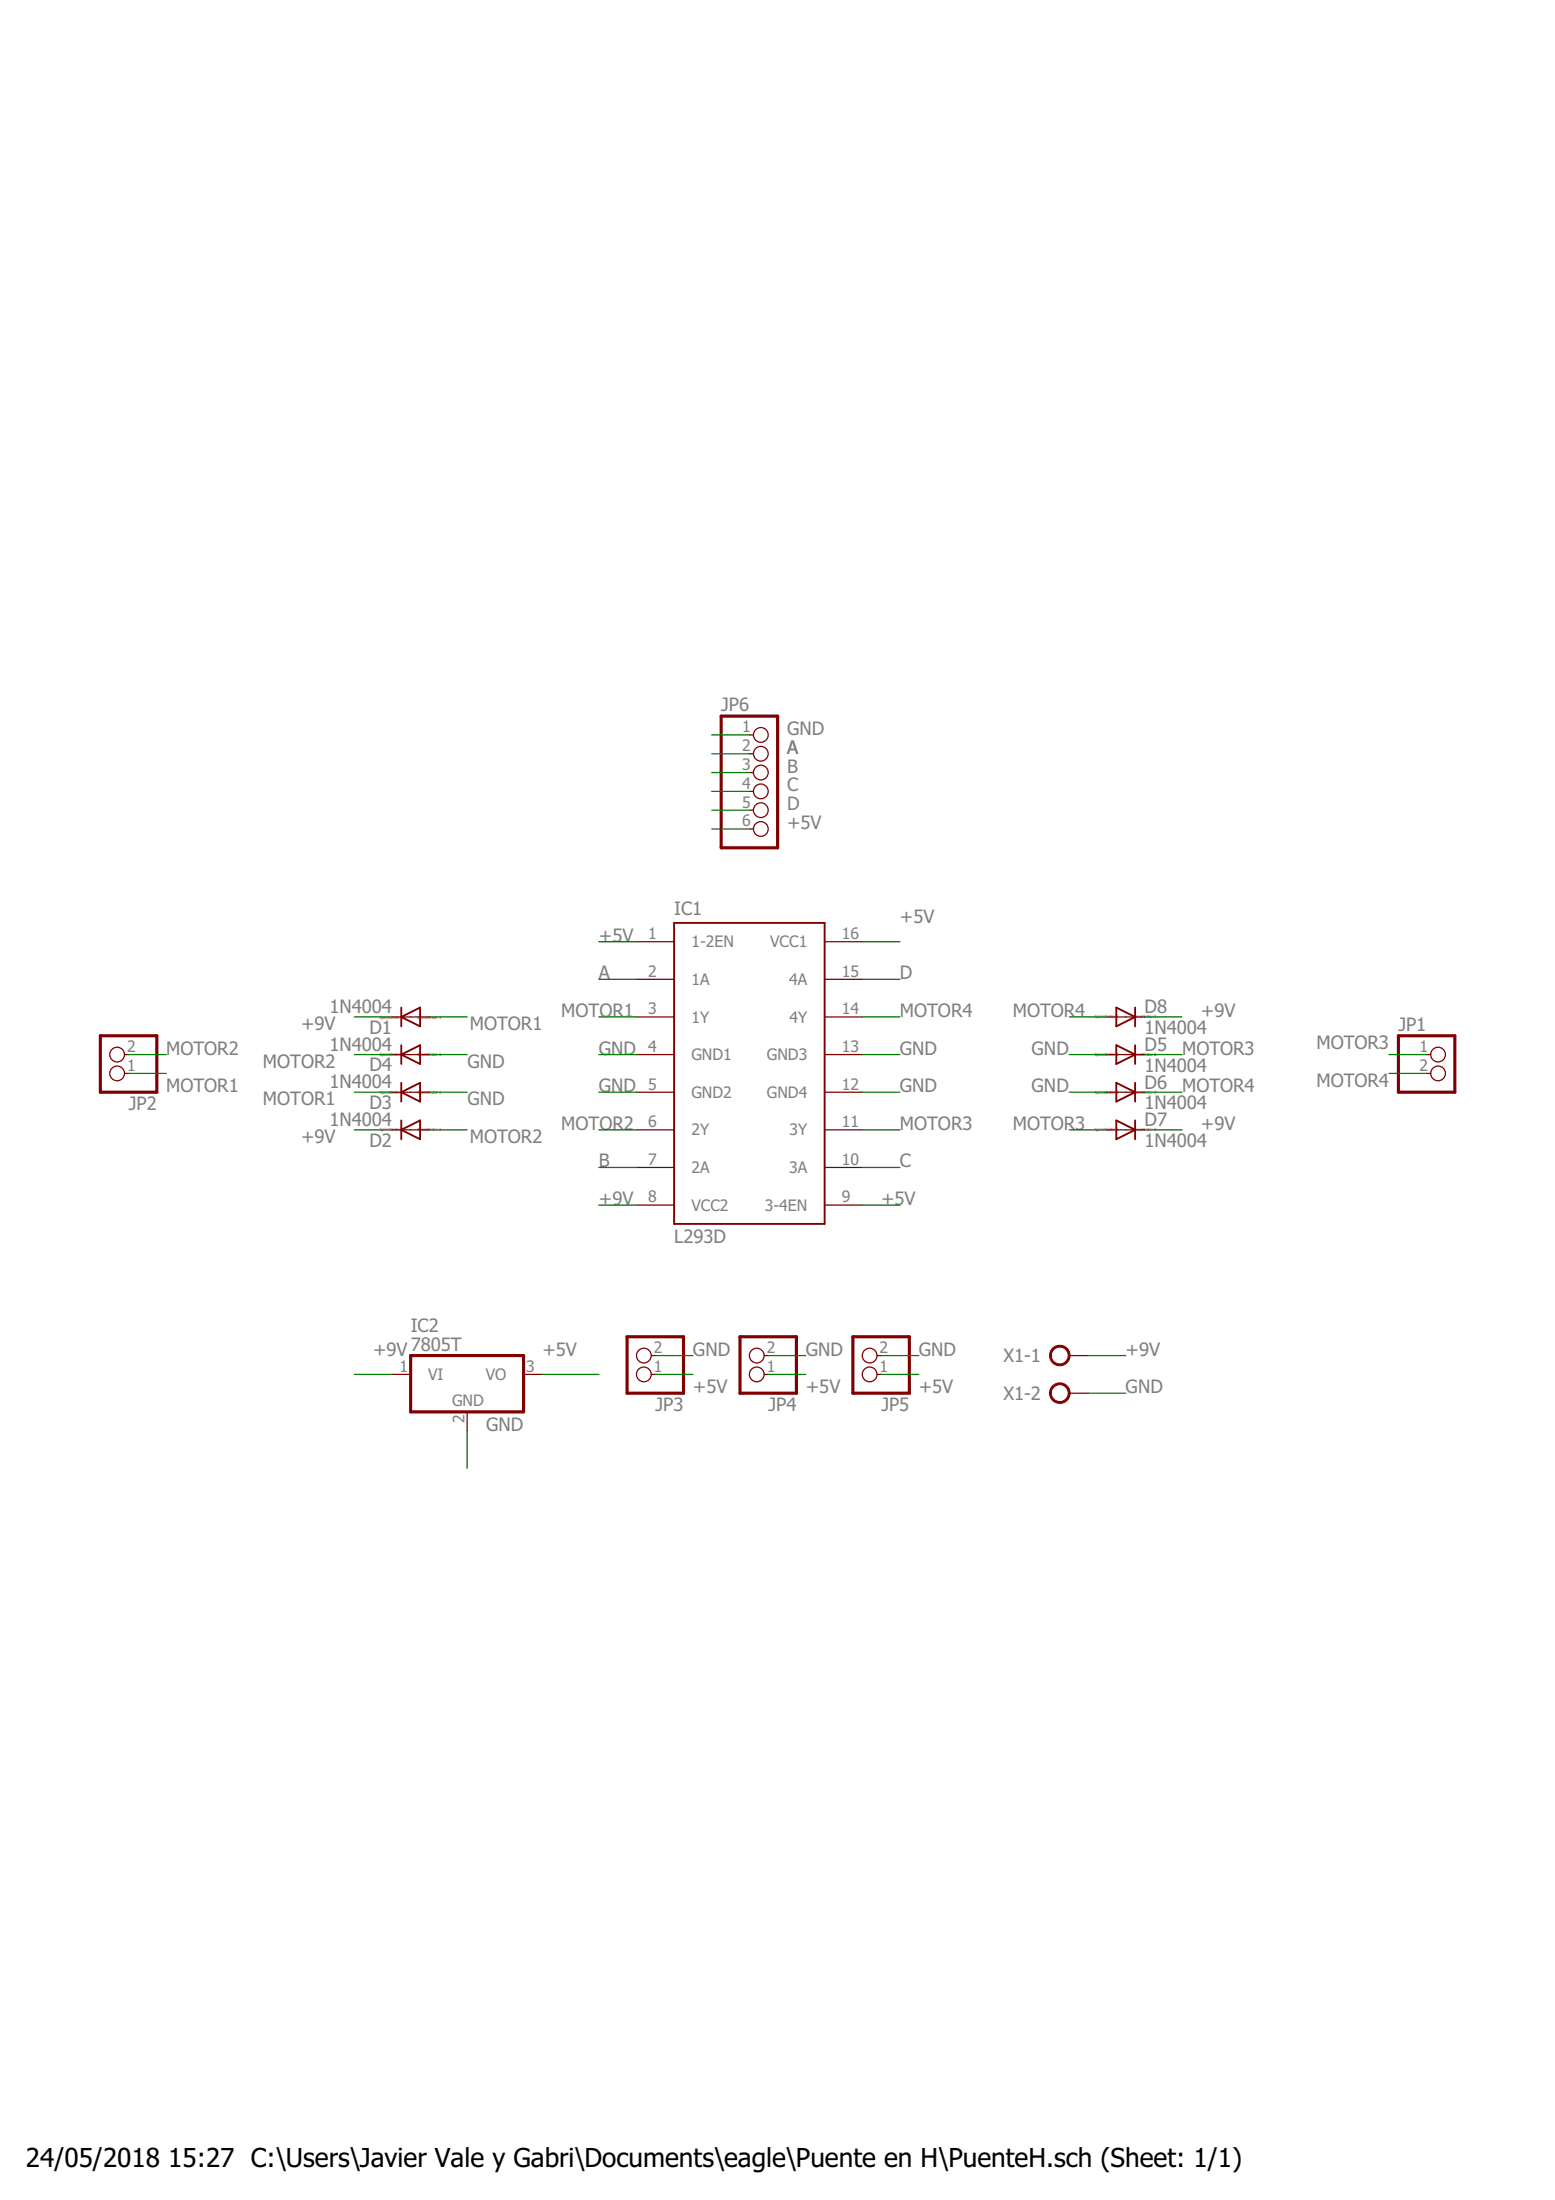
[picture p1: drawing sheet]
<?xml version="1.0" encoding="utf-8"?>
<!DOCTYPE eagle SYSTEM "eagle.dtd">
<eagle version="7.5.0">
<drawing>
<settings>
<setting alwaysvectorfont="no"/>
<setting verticaltext="up"/>
</settings>
<grid distance="0.1" unitdist="inch" unit="inch" style="lines" multiple="1" display="no" altdistance="0.01" altunitdist="inch" altunit="inch"/>
<schematic xreflabel="%F%N/%S.%C%R" xrefpart="/%S.%C%R">
<libraries>
<library name="st-microelectronics">
<symbols>
<symbol name="L293D">
<wire x1="-10.16" y1="20.32" x2="-10.16" y2="-20.32" width="0.254" layer="94"/>
<wire x1="-10.16" y1="-20.32" x2="10.16" y2="-20.32" width="0.254" layer="94"/>
<wire x1="10.16" y1="-20.32" x2="10.16" y2="20.32" width="0.254" layer="94"/>
<wire x1="10.16" y1="20.32" x2="-10.16" y2="20.32" width="0.254" layer="94"/>
<text x="-10.16" y="21.336" size="1.778" layer="95">&gt;NAME</text>
<text x="-10.16" y="-22.86" size="1.778" layer="96">&gt;VALUE</text>
<pin name="1-2EN" x="-15.24" y="17.78" length="middle" direction="in"/>
<pin name="1A" x="-15.24" y="12.7" length="middle" direction="in"/>
<pin name="1Y" x="-15.24" y="7.62" length="middle" direction="out"/>
<pin name="GND1" x="-15.24" y="2.54" length="middle" direction="pwr"/>
<pin name="GND2" x="-15.24" y="-2.54" length="middle" direction="pwr"/>
<pin name="2Y" x="-15.24" y="-7.62" length="middle" direction="out"/>
<pin name="2A" x="-15.24" y="-12.7" length="middle" direction="in"/>
<pin name="VCC2" x="-15.24" y="-17.78" length="middle" direction="pwr"/>
<pin name="VCC1" x="15.24" y="17.78" length="middle" direction="pwr" rot="R180"/>
<pin name="4A" x="15.24" y="12.7" length="middle" direction="in" rot="R180"/>
<pin name="4Y" x="15.24" y="7.62" length="middle" direction="out" rot="R180"/>
<pin name="GND3" x="15.24" y="2.54" length="middle" direction="pwr" rot="R180"/>
<pin name="GND4" x="15.24" y="-2.54" length="middle" direction="pwr" rot="R180"/>
<pin name="3Y" x="15.24" y="-7.62" length="middle" direction="out" rot="R180"/>
<pin name="3A" x="15.24" y="-12.7" length="middle" direction="in" rot="R180"/>
<pin name="3-4EN" x="15.24" y="-17.78" length="middle" direction="in" rot="R180"/>
</symbol>
</symbols>
<devicesets>
<deviceset name="L293D" prefix="IC">
<gates>
<gate name="G$1" symbol="L293D" x="0" y="0"/>
</gates>
<devices>
<device name="" package="DIL16">
<connects>
<connect gate="G$1" pin="1-2EN" pad="1"/>
<connect gate="G$1" pin="1A" pad="2"/>
<connect gate="G$1" pin="1Y" pad="3"/>
<connect gate="G$1" pin="2A" pad="7"/>
<connect gate="G$1" pin="2Y" pad="6"/>
<connect gate="G$1" pin="3-4EN" pad="9"/>
<connect gate="G$1" pin="3A" pad="10"/>
<connect gate="G$1" pin="3Y" pad="11"/>
<connect gate="G$1" pin="4A" pad="15"/>
<connect gate="G$1" pin="4Y" pad="14"/>
<connect gate="G$1" pin="GND1" pad="4"/>
<connect gate="G$1" pin="GND2" pad="5"/>
<connect gate="G$1" pin="GND3" pad="13"/>
<connect gate="G$1" pin="GND4" pad="12"/>
<connect gate="G$1" pin="VCC1" pad="16"/>
<connect gate="G$1" pin="VCC2" pad="8"/>
</connects>
<technologies>
<technology name="">
<attribute name="MF" value="" constant="no"/>
<attribute name="MPN" value="L293D" constant="no"/>
<attribute name="OC_FARNELL" value="9589619" constant="no"/>
<attribute name="OC_NEWARK" value="56P8249" constant="no"/>
</technology>
</technologies>
</device>
</devices>
</deviceset>
</devicesets>
</library>
<library name="pinhead">
<symbols>
<symbol name="PINHD2">
<wire x1="-6.35" y1="-2.54" x2="1.27" y2="-2.54" width="0.4064" layer="94"/>
<wire x1="1.27" y1="-2.54" x2="1.27" y2="5.08" width="0.4064" layer="94"/>
<wire x1="1.27" y1="5.08" x2="-6.35" y2="5.08" width="0.4064" layer="94"/>
<wire x1="-6.35" y1="5.08" x2="-6.35" y2="-2.54" width="0.4064" layer="94"/>
<text x="-6.35" y="5.715" size="1.778" layer="95">&gt;NAME</text>
<text x="-6.35" y="-5.08" size="1.778" layer="96">&gt;VALUE</text>
<pin name="1" x="-2.54" y="2.54" visible="pad" length="short" direction="pas" function="dot"/>
<pin name="2" x="-2.54" y="0" visible="pad" length="short" direction="pas" function="dot"/>
</symbol>
<symbol name="PINHD6">
<wire x1="-6.35" y1="-7.62" x2="1.27" y2="-7.62" width="0.4064" layer="94"/>
<wire x1="1.27" y1="-7.62" x2="1.27" y2="10.16" width="0.4064" layer="94"/>
<wire x1="1.27" y1="10.16" x2="-6.35" y2="10.16" width="0.4064" layer="94"/>
<wire x1="-6.35" y1="10.16" x2="-6.35" y2="-7.62" width="0.4064" layer="94"/>
<text x="-6.35" y="10.795" size="1.778" layer="95">&gt;NAME</text>
<text x="-6.35" y="-10.16" size="1.778" layer="96">&gt;VALUE</text>
<pin name="1" x="-2.54" y="7.62" visible="pad" length="short" direction="pas" function="dot"/>
<pin name="2" x="-2.54" y="5.08" visible="pad" length="short" direction="pas" function="dot"/>
<pin name="3" x="-2.54" y="2.54" visible="pad" length="short" direction="pas" function="dot"/>
<pin name="4" x="-2.54" y="0" visible="pad" length="short" direction="pas" function="dot"/>
<pin name="5" x="-2.54" y="-2.54" visible="pad" length="short" direction="pas" function="dot"/>
<pin name="6" x="-2.54" y="-5.08" visible="pad" length="short" direction="pas" function="dot"/>
</symbol>
</symbols>
<devicesets>
<deviceset name="PINHD-1X2" prefix="JP" uservalue="yes">
<gates>
<gate name="G$1" symbol="PINHD2" x="0" y="0"/>
</gates>
<devices>
<device name="" package="1X02">
<connects>
<connect gate="G$1" pin="1" pad="1"/>
<connect gate="G$1" pin="2" pad="2"/>
</connects>
<technologies>
<technology name=""/>
</technologies>
</device>
<device name="/90" package="1X02/90">
<connects>
<connect gate="G$1" pin="1" pad="1"/>
<connect gate="G$1" pin="2" pad="2"/>
</connects>
<technologies>
<technology name=""/>
</technologies>
</device>
</devices>
</deviceset>
<deviceset name="PINHD-1X6" prefix="JP" uservalue="yes">
<gates>
<gate name="A" symbol="PINHD6" x="0" y="-2.54"/>
</gates>
<devices>
<device name="" package="1X06">
<connects>
<connect gate="A" pin="1" pad="1"/>
<connect gate="A" pin="2" pad="2"/>
<connect gate="A" pin="3" pad="3"/>
<connect gate="A" pin="4" pad="4"/>
<connect gate="A" pin="5" pad="5"/>
<connect gate="A" pin="6" pad="6"/>
</connects>
<technologies>
<technology name=""/>
</technologies>
</device>
<device name="/90" package="1X06/90">
<connects>
<connect gate="A" pin="1" pad="1"/>
<connect gate="A" pin="2" pad="2"/>
<connect gate="A" pin="3" pad="3"/>
<connect gate="A" pin="4" pad="4"/>
<connect gate="A" pin="5" pad="5"/>
<connect gate="A" pin="6" pad="6"/>
</connects>
<technologies>
<technology name=""/>
</technologies>
</device>
</devices>
</deviceset>
</devicesets>
</library>
<library name="diode">
<symbols>
<symbol name="D">
<wire x1="-1.27" y1="-1.27" x2="1.27" y2="0" width="0.254" layer="94"/>
<wire x1="1.27" y1="0" x2="-1.27" y2="1.27" width="0.254" layer="94"/>
<wire x1="1.27" y1="1.27" x2="1.27" y2="0" width="0.254" layer="94"/>
<wire x1="-1.27" y1="1.27" x2="-1.27" y2="-1.27" width="0.254" layer="94"/>
<wire x1="1.27" y1="0" x2="1.27" y2="-1.27" width="0.254" layer="94"/>
<text x="2.54" y="0.4826" size="1.778" layer="95">&gt;NAME</text>
<text x="2.54" y="-2.3114" size="1.778" layer="96">&gt;VALUE</text>
<pin name="A" x="-2.54" y="0" visible="off" length="short" direction="pas"/>
<pin name="C" x="2.54" y="0" visible="off" length="short" direction="pas" rot="R180"/>
<text x="-2.54" y="0" size="0.4064" layer="99" align="center">SpiceOrder 1</text>
<text x="2.54" y="0" size="0.4064" layer="99" align="center">SpiceOrder 2</text>
</symbol>
</symbols>
<devicesets>
<deviceset name="1N4004" prefix="D">
<gates>
<gate name="1" symbol="D" x="0" y="0"/>
</gates>
<devices>
<device name="" package="DO41-10">
<connects>
<connect gate="1" pin="A" pad="A"/>
<connect gate="1" pin="C" pad="C"/>
</connects>
<technologies>
<technology name=""/>
</technologies>
</device>
</devices>
</deviceset>
</devicesets>
</library>
<library name="linear">
<symbols>
<symbol name="78XX">
<wire x1="-7.62" y1="-5.08" x2="7.62" y2="-5.08" width="0.4064" layer="94"/>
<wire x1="7.62" y1="-5.08" x2="7.62" y2="2.54" width="0.4064" layer="94"/>
<wire x1="7.62" y1="2.54" x2="-7.62" y2="2.54" width="0.4064" layer="94"/>
<wire x1="-7.62" y1="2.54" x2="-7.62" y2="-5.08" width="0.4064" layer="94"/>
<text x="-7.62" y="5.715" size="1.778" layer="95">&gt;NAME</text>
<text x="-7.62" y="3.175" size="1.778" layer="96">&gt;VALUE</text>
<text x="-2.032" y="-4.318" size="1.524" layer="95">GND</text>
<pin name="VI" x="-10.16" y="0" length="short" direction="in"/>
<pin name="GND" x="0" y="-7.62" visible="pad" length="short" direction="pas" rot="R90"/>
<pin name="VO" x="10.16" y="0" length="short" direction="pas" rot="R180"/>
</symbol>
</symbols>
<devicesets>
<deviceset name="78*" prefix="IC">
<gates>
<gate name="A1" symbol="78XX" x="0" y="0"/>
</gates>
<devices>
<device name="Z" package="TO92">
<connects>
<connect gate="A1" pin="GND" pad="2"/>
<connect gate="A1" pin="VI" pad="3"/>
<connect gate="A1" pin="VO" pad="1"/>
</connects>
<technologies>
<technology name="L05"/>
<technology name="L08"/>
<technology name="L12"/>
<technology name="L15"/>
<technology name="L18"/>
<technology name="L24"/>
</technologies>
</device>
<device name="T" package="TO220H">
<connects>
<connect gate="A1" pin="GND" pad="2"/>
<connect gate="A1" pin="VI" pad="1"/>
<connect gate="A1" pin="VO" pad="3"/>
</connects>
<technologies>
<technology name="05"/>
<technology name="06"/>
<technology name="08"/>
<technology name="12"/>
<technology name="15"/>
<technology name="18"/>
<technology name="24"/>
</technologies>
</device>
<device name="H" package="TO39">
<connects>
<connect gate="A1" pin="GND" pad="3"/>
<connect gate="A1" pin="VI" pad="1"/>
<connect gate="A1" pin="VO" pad="2"/>
</connects>
<technologies>
<technology name="05"/>
<technology name="06"/>
<technology name="08"/>
<technology name="12"/>
<technology name="15"/>
<technology name="18"/>
<technology name="24"/>
</technologies>
</device>
<device name="L" package="TO92">
<connects>
<connect gate="A1" pin="GND" pad="2"/>
<connect gate="A1" pin="VI" pad="3"/>
<connect gate="A1" pin="VO" pad="1"/>
</connects>
<technologies>
<technology name="05"/>
<technology name="06"/>
<technology name="08"/>
<technology name="12"/>
<technology name="15"/>
<technology name="18"/>
<technology name="24"/>
</technologies>
</device>
<device name="DT" package="TO252">
<connects>
<connect gate="A1" pin="GND" pad="3"/>
<connect gate="A1" pin="VI" pad="1"/>
<connect gate="A1" pin="VO" pad="2"/>
</connects>
<technologies>
<technology name="05"/>
<technology name="06"/>
<technology name="08"/>
<technology name="12"/>
<technology name="15"/>
<technology name="18"/>
<technology name="24"/>
</technologies>
</device>
<device name="TV" package="TO220V">
<connects>
<connect gate="A1" pin="GND" pad="2"/>
<connect gate="A1" pin="VI" pad="1"/>
<connect gate="A1" pin="VO" pad="3"/>
</connects>
<technologies>
<technology name="05"/>
<technology name="12"/>
<technology name="15"/>
<technology name="18"/>
<technology name="24"/>
<technology name="6"/>
<technology name="8"/>
</technologies>
</device>
</devices>
</deviceset>
</devicesets>
</library>
<library name="con-ptr500">
<symbols>
<symbol name="KL">
<circle x="1.27" y="0" radius="1.27" width="0.254" layer="94"/>
<text x="-1.27" y="0.889" size="1.778" layer="95" rot="R180">&gt;NAME</text>
<pin name="KL" x="5.08" y="0" visible="off" length="short" direction="pas" rot="R180"/>
</symbol>
<symbol name="KLV">
<circle x="1.27" y="0" radius="1.27" width="0.254" layer="94"/>
<text x="-1.27" y="0.889" size="1.778" layer="95" rot="R180">&gt;NAME</text>
<text x="-3.81" y="-3.683" size="1.778" layer="96">&gt;VALUE</text>
<pin name="KL" x="5.08" y="0" visible="off" length="short" direction="pas" rot="R180"/>
</symbol>
</symbols>
<devicesets>
<deviceset name="AK500/2-H" prefix="X" uservalue="yes">
<gates>
<gate name="-1" symbol="KL" x="0" y="5.08" addlevel="always"/>
<gate name="-2" symbol="KLV" x="0" y="0" addlevel="always"/>
</gates>
<devices>
<device name="" package="AK500/2-H">
<connects>
<connect gate="-1" pin="KL" pad="1"/>
<connect gate="-2" pin="KL" pad="2"/>
</connects>
<technologies>
<technology name="">
<attribute name="MF" value="" constant="no"/>
<attribute name="MPN" value="" constant="no"/>
<attribute name="OC_FARNELL" value="unknown" constant="no"/>
<attribute name="OC_NEWARK" value="unknown" constant="no"/>
</technology>
</technologies>
</device>
</devices>
</deviceset>
</devicesets>
</library>
</libraries>
<attributes>
</attributes>
<variantdefs>
</variantdefs>
<classes>
<class number="0" name="default" width="0" drill="0">
</class>
</classes>
<parts>
<part name="IC1" library="st-microelectronics" deviceset="L293D" device=""/>
<part name="JP1" library="pinhead" deviceset="PINHD-1X2" device=""/>
<part name="JP2" library="pinhead" deviceset="PINHD-1X2" device=""/>
<part name="JP3" library="pinhead" deviceset="PINHD-1X2" device=""/>
<part name="JP4" library="pinhead" deviceset="PINHD-1X2" device=""/>
<part name="JP5" library="pinhead" deviceset="PINHD-1X2" device=""/>
<part name="JP6" library="pinhead" deviceset="PINHD-1X6" device=""/>
<part name="D1" library="diode" deviceset="1N4004" device=""/>
<part name="D2" library="diode" deviceset="1N4004" device=""/>
<part name="D3" library="diode" deviceset="1N4004" device=""/>
<part name="D4" library="diode" deviceset="1N4004" device=""/>
<part name="D5" library="diode" deviceset="1N4004" device=""/>
<part name="D6" library="diode" deviceset="1N4004" device=""/>
<part name="D7" library="diode" deviceset="1N4004" device=""/>
<part name="D8" library="diode" deviceset="1N4004" device=""/>
<part name="IC2" library="linear" deviceset="78*" device="T" technology="05"/>
<part name="X1" library="con-ptr500" deviceset="AK500/2-H" device=""/>
</parts>
<sheets>
<sheet>
<plain>
</plain>
<instances>
<instance part="IC1" gate="G$1" x="99.06" y="63.5"/>
<instance part="JP1" gate="G$1" x="193.04" y="63.5"/>
<instance part="JP2" gate="G$1" x="12.7" y="66.04" rot="R180"/>
<instance part="JP3" gate="G$1" x="83.82" y="25.4" rot="R180"/>
<instance part="JP4" gate="G$1" x="99.06" y="25.4" rot="R180"/>
<instance part="JP5" gate="G$1" x="114.3" y="25.4" rot="R180"/>
<instance part="JP6" gate="A" x="101.6" y="101.6"/>
<instance part="D1" gate="1" x="53.34" y="71.12" rot="R180"/>
<instance part="D2" gate="1" x="53.34" y="55.88" rot="R180"/>
<instance part="D3" gate="1" x="53.34" y="60.96" rot="R180"/>
<instance part="D4" gate="1" x="53.34" y="66.04" rot="R180"/>
<instance part="D5" gate="1" x="149.86" y="66.04"/>
<instance part="D6" gate="1" x="149.86" y="60.96"/>
<instance part="D7" gate="1" x="149.86" y="55.88"/>
<instance part="D8" gate="1" x="149.86" y="71.12"/>
<instance part="IC2" gate="A1" x="60.96" y="22.86"/>
<instance part="X1" gate="-1" x="139.7" y="25.4"/>
<instance part="X1" gate="-2" x="139.7" y="20.32"/>
</instances>
<busses>
</busses>
<nets>
<net name="+5V" class="0">
<segment>
<pinref part="IC1" gate="G$1" pin="VCC1"/>
<wire x1="114.3" y1="81.28" x2="119.38" y2="81.28" width="0.1524" layer="91"/>
<label x="119.38" y="83.82" size="1.778" layer="95"/>
</segment>
<segment>
<pinref part="IC1" gate="G$1" pin="3-4EN"/>
<wire x1="114.3" y1="45.72" x2="119.38" y2="45.72" width="0.1524" layer="91"/>
<label x="116.84" y="45.72" size="1.778" layer="95"/>
</segment>
<segment>
<pinref part="IC1" gate="G$1" pin="1-2EN"/>
<wire x1="83.82" y1="81.28" x2="78.74" y2="81.28" width="0.1524" layer="91"/>
<label x="78.74" y="81.28" size="1.778" layer="95"/>
</segment>
<segment>
<pinref part="IC2" gate="A1" pin="VO"/>
<wire x1="71.12" y1="22.86" x2="78.74" y2="22.86" width="0.1524" layer="91"/>
<label x="71.12" y="25.4" size="1.778" layer="95"/>
</segment>
<segment>
<pinref part="JP3" gate="G$1" pin="1"/>
<wire x1="86.36" y1="22.86" x2="91.44" y2="22.86" width="0.1524" layer="91"/>
<label x="91.44" y="20.32" size="1.778" layer="95"/>
</segment>
<segment>
<pinref part="JP4" gate="G$1" pin="1"/>
<wire x1="101.6" y1="22.86" x2="106.68" y2="22.86" width="0.1524" layer="91"/>
<label x="106.68" y="20.32" size="1.778" layer="95"/>
</segment>
<segment>
<pinref part="JP5" gate="G$1" pin="1"/>
<wire x1="116.84" y1="22.86" x2="121.92" y2="22.86" width="0.1524" layer="91"/>
<label x="121.92" y="20.32" size="1.778" layer="95"/>
</segment>
<segment>
<pinref part="JP6" gate="A" pin="6"/>
<wire x1="99.06" y1="96.52" x2="93.98" y2="96.52" width="0.1524" layer="91"/>
<label x="104.14" y="96.52" size="1.778" layer="95"/>
</segment>
</net>
<net name="+9V" class="0">
<segment>
<pinref part="IC2" gate="A1" pin="VI"/>
<wire x1="45.72" y1="22.86" x2="50.8" y2="22.86" width="0.1524" layer="91"/>
<label x="48.26" y="25.4" size="1.778" layer="95"/>
</segment>
<segment>
<pinref part="IC1" gate="G$1" pin="VCC2"/>
<wire x1="83.82" y1="45.72" x2="78.74" y2="45.72" width="0.1524" layer="91"/>
<label x="78.74" y="45.72" size="1.778" layer="95"/>
</segment>
<segment>
<pinref part="D1" gate="1" pin="C"/>
<wire x1="50.8" y1="71.12" x2="45.72" y2="71.12" width="0.1524" layer="91"/>
<label x="43.18" y="71.12" size="1.778" layer="95" rot="R180"/>
</segment>
<segment>
<pinref part="D2" gate="1" pin="C"/>
<wire x1="50.8" y1="55.88" x2="45.72" y2="55.88" width="0.1524" layer="91"/>
<label x="43.18" y="55.88" size="1.778" layer="95" rot="R180"/>
</segment>
<segment>
<pinref part="D8" gate="1" pin="C"/>
<wire x1="152.4" y1="71.12" x2="157.48" y2="71.12" width="0.1524" layer="91"/>
<label x="160.02" y="71.12" size="1.778" layer="95"/>
</segment>
<segment>
<pinref part="D7" gate="1" pin="C"/>
<wire x1="152.4" y1="55.88" x2="157.48" y2="55.88" width="0.1524" layer="91"/>
<label x="160.02" y="55.88" size="1.778" layer="95"/>
</segment>
<segment>
<pinref part="X1" gate="-1" pin="KL"/>
<wire x1="144.78" y1="25.4" x2="149.86" y2="25.4" width="0.1524" layer="91"/>
<label x="149.86" y="25.4" size="1.778" layer="95"/>
</segment>
</net>
<net name="GND" class="0">
<segment>
<pinref part="IC2" gate="A1" pin="GND"/>
<wire x1="60.96" y1="15.24" x2="60.96" y2="10.16" width="0.1524" layer="91"/>
<label x="63.5" y="15.24" size="1.778" layer="95"/>
</segment>
<segment>
<pinref part="D3" gate="1" pin="A"/>
<wire x1="55.88" y1="60.96" x2="60.96" y2="60.96" width="0.1524" layer="91"/>
<label x="66.04" y="60.96" size="1.778" layer="95" rot="R180"/>
</segment>
<segment>
<pinref part="D4" gate="1" pin="A"/>
<wire x1="55.88" y1="66.04" x2="60.96" y2="66.04" width="0.1524" layer="91"/>
<label x="66.04" y="66.04" size="1.778" layer="95" rot="R180"/>
</segment>
<segment>
<pinref part="D5" gate="1" pin="A"/>
<wire x1="147.32" y1="66.04" x2="142.24" y2="66.04" width="0.1524" layer="91"/>
<label x="137.16" y="66.04" size="1.778" layer="95"/>
</segment>
<segment>
<pinref part="D6" gate="1" pin="A"/>
<wire x1="147.32" y1="60.96" x2="142.24" y2="60.96" width="0.1524" layer="91"/>
<label x="137.16" y="60.96" size="1.778" layer="95"/>
</segment>
<segment>
<pinref part="IC1" gate="G$1" pin="GND1"/>
<wire x1="83.82" y1="66.04" x2="78.74" y2="66.04" width="0.1524" layer="91"/>
<label x="78.74" y="66.04" size="1.778" layer="95"/>
</segment>
<segment>
<pinref part="IC1" gate="G$1" pin="GND3"/>
<wire x1="114.3" y1="66.04" x2="119.38" y2="66.04" width="0.1524" layer="91"/>
<label x="119.38" y="66.04" size="1.778" layer="95"/>
</segment>
<segment>
<pinref part="IC1" gate="G$1" pin="GND4"/>
<wire x1="114.3" y1="60.96" x2="119.38" y2="60.96" width="0.1524" layer="91"/>
<label x="119.38" y="60.96" size="1.778" layer="95"/>
</segment>
<segment>
<pinref part="IC1" gate="G$1" pin="GND2"/>
<wire x1="83.82" y1="60.96" x2="78.74" y2="60.96" width="0.1524" layer="91"/>
<label x="78.74" y="60.96" size="1.778" layer="95"/>
</segment>
<segment>
<pinref part="JP3" gate="G$1" pin="2"/>
<wire x1="86.36" y1="25.4" x2="91.44" y2="25.4" width="0.1524" layer="91"/>
<label x="91.44" y="25.4" size="1.778" layer="95"/>
</segment>
<segment>
<pinref part="JP4" gate="G$1" pin="2"/>
<wire x1="101.6" y1="25.4" x2="106.68" y2="25.4" width="0.1524" layer="91"/>
<label x="106.68" y="25.4" size="1.778" layer="95"/>
</segment>
<segment>
<pinref part="JP5" gate="G$1" pin="2"/>
<wire x1="116.84" y1="25.4" x2="121.92" y2="25.4" width="0.1524" layer="91"/>
<label x="121.92" y="25.4" size="1.778" layer="95"/>
</segment>
<segment>
<pinref part="X1" gate="-2" pin="KL"/>
<wire x1="144.78" y1="20.32" x2="149.86" y2="20.32" width="0.1524" layer="91"/>
<label x="149.86" y="20.32" size="1.778" layer="95"/>
</segment>
<segment>
<pinref part="JP6" gate="A" pin="1"/>
<wire x1="99.06" y1="109.22" x2="93.98" y2="109.22" width="0.1524" layer="91"/>
<label x="104.14" y="109.22" size="1.778" layer="95"/>
</segment>
</net>
<net name="MOTOR1" class="0">
<segment>
<pinref part="JP2" gate="G$1" pin="1"/>
<wire x1="15.24" y1="63.5" x2="20.32" y2="63.5" width="0.1524" layer="91"/>
<label x="20.32" y="60.96" size="1.778" layer="95"/>
</segment>
<segment>
<pinref part="IC1" gate="G$1" pin="1Y"/>
<wire x1="83.82" y1="71.12" x2="78.74" y2="71.12" width="0.1524" layer="91"/>
<label x="73.66" y="71.12" size="1.778" layer="95"/>
</segment>
<segment>
<pinref part="D3" gate="1" pin="C"/>
<wire x1="50.8" y1="60.96" x2="45.72" y2="60.96" width="0.1524" layer="91"/>
<label x="43.18" y="60.96" size="1.778" layer="95" rot="R180"/>
</segment>
<segment>
<pinref part="D1" gate="1" pin="A"/>
<wire x1="55.88" y1="71.12" x2="60.96" y2="71.12" width="0.1524" layer="91"/>
<label x="71.12" y="71.12" size="1.778" layer="95" rot="R180"/>
</segment>
</net>
<net name="MOTOR2" class="0">
<segment>
<pinref part="JP2" gate="G$1" pin="2"/>
<wire x1="15.24" y1="66.04" x2="20.32" y2="66.04" width="0.1524" layer="91"/>
<label x="20.32" y="66.04" size="1.778" layer="95"/>
</segment>
<segment>
<pinref part="IC1" gate="G$1" pin="2Y"/>
<wire x1="83.82" y1="55.88" x2="78.74" y2="55.88" width="0.1524" layer="91"/>
<label x="73.66" y="55.88" size="1.778" layer="95"/>
</segment>
<segment>
<pinref part="D2" gate="1" pin="A"/>
<wire x1="55.88" y1="55.88" x2="60.96" y2="55.88" width="0.1524" layer="91"/>
<label x="71.12" y="55.88" size="1.778" layer="95" rot="R180"/>
</segment>
<segment>
<pinref part="D4" gate="1" pin="C"/>
<wire x1="50.8" y1="66.04" x2="45.72" y2="66.04" width="0.1524" layer="91"/>
<label x="43.18" y="66.04" size="1.778" layer="95" rot="R180"/>
</segment>
</net>
<net name="MOTOR3" class="0">
<segment>
<pinref part="JP1" gate="G$1" pin="1"/>
<wire x1="190.5" y1="66.04" x2="185.42" y2="66.04" width="0.1524" layer="91"/>
<label x="185.42" y="68.58" size="1.778" layer="95" rot="R180"/>
</segment>
<segment>
<pinref part="D5" gate="1" pin="C"/>
<wire x1="152.4" y1="66.04" x2="157.48" y2="66.04" width="0.1524" layer="91"/>
<label x="157.48" y="66.04" size="1.778" layer="95"/>
</segment>
<segment>
<pinref part="D7" gate="1" pin="A"/>
<wire x1="147.32" y1="55.88" x2="142.24" y2="55.88" width="0.1524" layer="91"/>
<label x="134.62" y="55.88" size="1.778" layer="95"/>
</segment>
<segment>
<pinref part="IC1" gate="G$1" pin="3Y"/>
<wire x1="114.3" y1="55.88" x2="119.38" y2="55.88" width="0.1524" layer="91"/>
<label x="119.38" y="55.88" size="1.778" layer="95"/>
</segment>
</net>
<net name="MOTOR4" class="0">
<segment>
<pinref part="IC1" gate="G$1" pin="4Y"/>
<wire x1="114.3" y1="71.12" x2="119.38" y2="71.12" width="0.1524" layer="91"/>
<label x="119.38" y="71.12" size="1.778" layer="95"/>
</segment>
<segment>
<pinref part="JP1" gate="G$1" pin="2"/>
<wire x1="190.5" y1="63.5" x2="185.42" y2="63.5" width="0.1524" layer="91"/>
<label x="185.42" y="63.5" size="1.778" layer="95" rot="R180"/>
</segment>
<segment>
<pinref part="D8" gate="1" pin="A"/>
<wire x1="147.32" y1="71.12" x2="142.24" y2="71.12" width="0.1524" layer="91"/>
<label x="134.62" y="71.12" size="1.778" layer="95"/>
</segment>
<segment>
<pinref part="D6" gate="1" pin="C"/>
<wire x1="152.4" y1="60.96" x2="157.48" y2="60.96" width="0.1524" layer="91"/>
<label x="157.48" y="60.96" size="1.778" layer="95"/>
</segment>
</net>
<net name="A" class="0">
<segment>
<pinref part="JP6" gate="A" pin="2"/>
<wire x1="99.06" y1="106.68" x2="93.98" y2="106.68" width="0.1524" layer="91"/>
<label x="104.14" y="106.68" size="1.778" layer="95"/>
<label x="104.14" y="106.68" size="1.778" layer="95"/>
</segment>
<segment>
<pinref part="IC1" gate="G$1" pin="1A"/>
<wire x1="83.82" y1="76.2" x2="78.74" y2="76.2" width="0.1524" layer="91"/>
<label x="78.74" y="76.2" size="1.778" layer="95"/>
</segment>
</net>
<net name="B" class="0">
<segment>
<pinref part="JP6" gate="A" pin="3"/>
<wire x1="99.06" y1="104.14" x2="93.98" y2="104.14" width="0.1524" layer="91"/>
<label x="104.14" y="104.14" size="1.778" layer="95"/>
</segment>
<segment>
<pinref part="IC1" gate="G$1" pin="2A"/>
<wire x1="83.82" y1="50.8" x2="78.74" y2="50.8" width="0.1524" layer="91"/>
<label x="78.74" y="50.8" size="1.778" layer="95"/>
</segment>
</net>
<net name="C" class="0">
<segment>
<pinref part="JP6" gate="A" pin="4"/>
<wire x1="99.06" y1="101.6" x2="93.98" y2="101.6" width="0.1524" layer="91"/>
<label x="104.14" y="101.6" size="1.778" layer="95"/>
</segment>
<segment>
<pinref part="IC1" gate="G$1" pin="3A"/>
<wire x1="114.3" y1="50.8" x2="119.38" y2="50.8" width="0.1524" layer="91"/>
<label x="119.38" y="50.8" size="1.778" layer="95"/>
</segment>
</net>
<net name="D" class="0">
<segment>
<pinref part="JP6" gate="A" pin="5"/>
<wire x1="99.06" y1="99.06" x2="93.98" y2="99.06" width="0.1524" layer="91"/>
<label x="104.14" y="99.06" size="1.778" layer="95"/>
</segment>
<segment>
<pinref part="IC1" gate="G$1" pin="4A"/>
<wire x1="114.3" y1="76.2" x2="119.38" y2="76.2" width="0.1524" layer="91"/>
<label x="119.38" y="76.2" size="1.778" layer="95"/>
</segment>
</net>
</nets>
</sheet>
</sheets>
</schematic>
</drawing>
</eagle>
